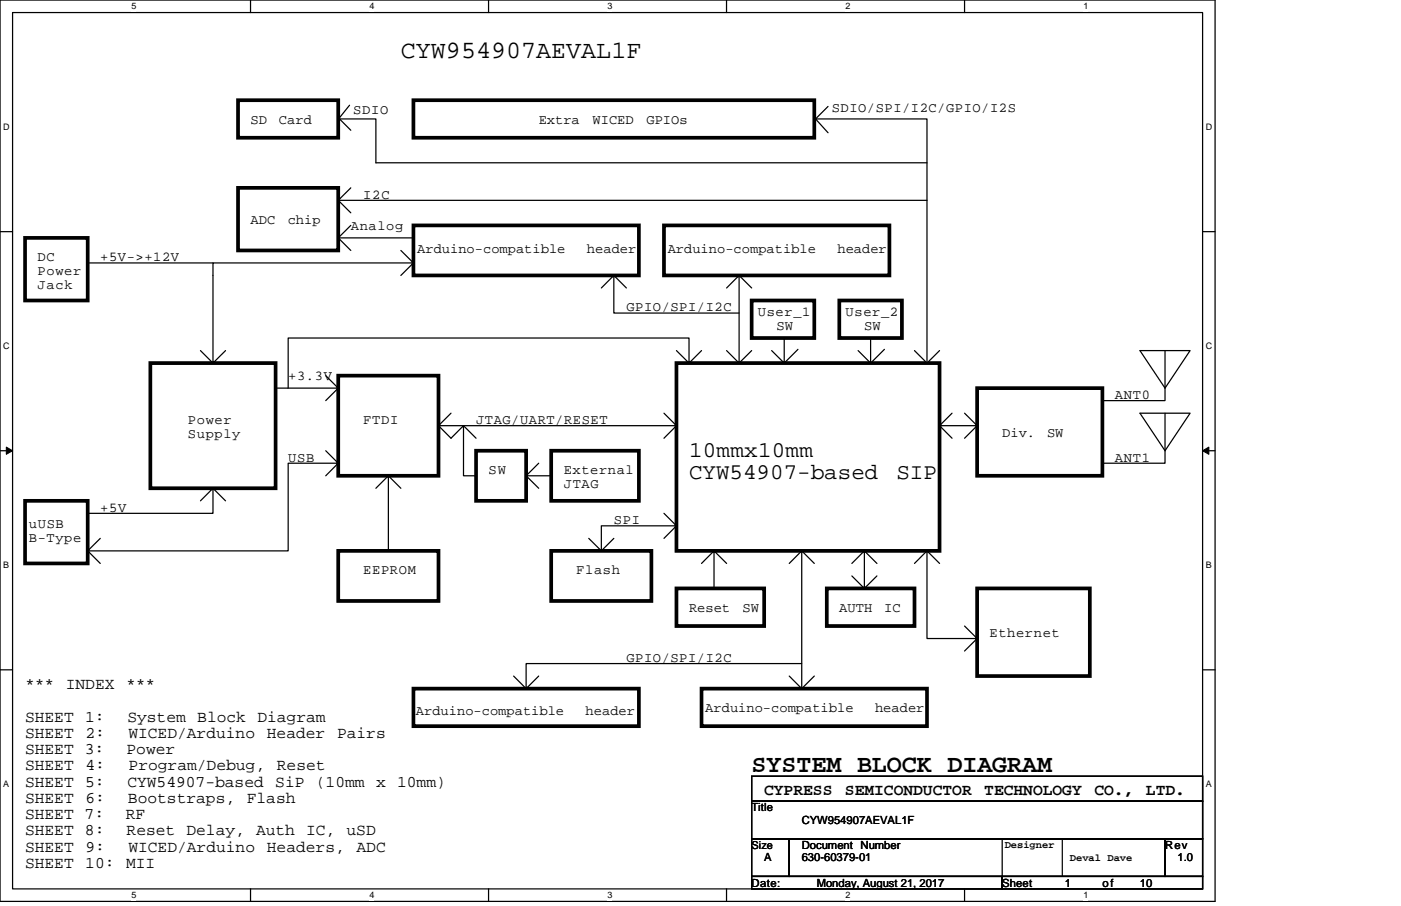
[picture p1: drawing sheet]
<svg xmlns="http://www.w3.org/2000/svg" width="432mm" height="279mm" viewBox="0 0 432 279" stroke-linecap="round" stroke-linejoin="round" font-family="sans-serif">
<path d="M0 0h374.5v278h-374.5zM3.9 3.9h366.7v270.2h-366.7z" fill="none" stroke="#000" stroke-width=".38"/>
<g fill="#fff">
<path d="M40.5 .4h1.6v3.1h-1.6z"/>
<path d="M40.5 274.5h1.6v3.1h-1.6z"/>
</g>
<path d="M77.2 0v3.9M77.2 274.1v3.9" fill="none" stroke="#000" stroke-width=".38"/>
<g fill="#fff">
<path d="M113.9 .4h1.5v3.1h-1.5z"/>
<path d="M113.9 274.5h1.5v3.1h-1.5z"/>
</g>
<path d="M150.6 0v3.9M150.6 274.1v3.9" fill="none" stroke="#000" stroke-width=".38"/>
<g fill="#fff">
<path d="M187.2 .4h1.6v3.1h-1.6z"/>
<path d="M187.2 274.5h1.6v3.1h-1.6z"/>
</g>
<path d="M223.9 0v3.9M223.9 274.1v3.9" fill="none" stroke="#000" stroke-width=".38"/>
<g fill="#fff">
<path d="M260.6 .4h1.5v3.1h-1.5z"/>
<path d="M260.6 274.5h1.5v3.1h-1.5z"/>
</g>
<path d="M297.3 0v3.9M297.3 274.1v3.9" fill="none" stroke="#000" stroke-width=".38"/>
<g fill="#fff">
<path d="M333.9 .4h1.6v3.1h-1.6z"/>
<path d="M333.9 274.5h1.6v3.1h-1.6z"/>
<path d="M1 37.7h2v3h-2z"/>
<path d="M371.6 37.7h2v3h-2z"/>
<path d="M1 105.2h2v3.1h-2z"/>
<path d="M371.6 105.2h2v3.1h-2z"/>
</g>
<path d="M0 71.4h3.9M370.6 71.4h3.9" fill="none" stroke="#000" stroke-width=".38"/>
<g fill="#fff">
<path d="M1 172.8h1.8v3.1h-1.8z"/>
<path d="M371.6 172.8h1.9v3.1h-1.9z"/>
</g>
<path d="M0 139h3.9M370.6 139h3.9" fill="none" stroke="#000" stroke-width=".38"/>
<path d="M1.9 137.9l2 1.1-2 1.1zM370.6 139l2-1.1v2.2z" fill="#000" stroke="#000" stroke-width=".31"/>
<g fill="#fff">
<path d="M1 240.3h1.8v3.1h-1.8z"/>
<path d="M371.6 240.3h1.9v3.1h-1.9z"/>
</g>
<g fill="none" stroke="#000" stroke-width=".38">
<path d="M107.7 32.4l-3.1 3.9M251 36.7h34.7v74.5M255.2 32.8l-3.8 3.9 3.8 4.2M108.1 57.9l-3.9 3.9M108.1 40.2l-3.5-3.5h11.2v13.5h169.9M104.2 61.8l3.9 3.8M104.2 73.4h23.2M104.2 73.4l3.9 3.8M104.2 61.8h181.5M108.1 69.5l-3.9 3.9M123.5 77.2l3.9 3.9M27 81.1h38.6"/>
<path d="M127.4 81.1h-61.8v30.9l3.9-3.9M127.4 81.1l-3.9 3.8M189.2 84.9v11.6h38.6M189.2 84.9l-3.9 3.9M189.2 84.9l3.9 3.9M223.9 88.8l3.9-3.9v27.1M227.8 84.9l3.9 3.9M61.8 108.1l3.8 3.9M100.4 115.8l3.8 3.9h-19.3M104.2 119.7l-3.8 3.8M208.5 108.1l3.9 3.9M216.2 108.1l-3.8 3.9v-7.8h-123.6v15.5"/>
<path d="M223.9 108.1l3.9 3.9M231.7 108.1l-3.9 3.9M241.7 104.2v7.8l-3.9-3.9M245.9 107.7l-3.8 3.9M268.3 104.2v7.8l-3.8-3.9M272.6 107.7l-3.9 3.9M281.9 108.1l3.8 3.9 3.9-3.9M351.3 108.1h15.5l-7.7 11.6zM359.1 108.1v15.4h-19.3M100.4 139l3.8 3.9h-15.4v27h-61.8M135.1 131.3h73.4M135.1 131.3l3.9 3.8 3.9-3.8v15.4h3.8"/>
<path d="M139 127.4l-3.9 3.9M142.9 131.3l3.8 3.8M204.6 127.4l3.9 3.9M208.5 131.3l-3.9 3.8M289.6 131.3h11.6M289.6 131.3l3.8 3.8M293.4 127.4l-3.8 3.9M297.3 127.4l3.9 3.9-3.9 3.8M351.3 127.4h15.5l-7.7 11.6zM359.1 127.4v15.5h-19.3M61.8 154.5l3.8-3.9v7.7h-38.6M65.6 150.6l3.9 3.9"/>
<path d="M104.2 142.9l-3.8 3.8M119.7 146.7l-3.9 3.9M119.7 146.7l3.8 3.9M119.7 146.7v23.2M162.2 146.7h7.7M162.2 146.7l3.8 3.9M166 142.9l-3.8 3.8M204.6 158.3l3.9 3.9h-23.2v7.7M27 169.9l3.9 3.9M30.9 166l-3.9 3.9M181.5 166l3.8 3.9M189.2 166l-3.9 3.9"/>
<path d="M208.5 162.2l-3.9 3.8M216.2 173.8l3.9-3.9v11.6M220.1 169.9l3.8 3.9M247.1 169.9v42.5M247.1 169.9l-3.9 3.9M247.1 169.9l3.9 3.9M262.6 177.6l3.8 3.9M262.6 173.8l3.8-3.9v11.6M266.4 169.9l3.9 3.9M270.3 177.6l-3.9 3.9M285.7 169.9v27h15.5l-3.9-3.8M285.7 169.9l-3.8 3.9"/>
<path d="M285.7 169.9l3.9 3.9M301.2 196.9l-3.9 3.9M0 206.6h3.9M158.3 208.5l3.9 3.9M243.2 208.5l3.9 3.9M247.1 204.6h-84.9v7.8l3.8-3.9M251 208.5l-3.9 3.9M370.6 206.6h3.9M231.7 239.4h138.9v7.7h-138.9zM231.7 258.7h11.5v11.6h-11.5zM231.7 247.1h138.9v11.6h-138.9zM243.2 258.7h115.9v11.6h-115.9z"/>
<path d="M308.9 258.7v11.6M327.4 258.7v11.6M359.1 258.7h11.5v11.6h-11.5zM231.7 270.3h77.2v3.8h-77.2zM308.9 270.3h61.7v3.8h-61.7z"/>
</g>
<g fill="none" stroke="#000" stroke-width="1.1">
<path d="M73.4 30.9h30.8v11.6h-30.8zM127.4 30.9h123.6v11.6h-123.6zM73.4 57.9h30.8v19.3h-30.8zM7.7 73.4h19.3v19.3h-19.3zM127.4 69.5h69.5v15.4h-69.5zM204.6 69.5h69.5v15.4h-69.5zM231.7 92.7h19.3v11.5h-19.3zM258.7 92.7h19.3v11.5h-19.3zM46.3 112h38.6v38.6h-38.6zM104.2 115.8h30.9v30.9h-30.9zM208.5 112h81.1v57.9h-81.1zM301.2 119.7h38.6v27h-38.6z"/>
<path d="M146.7 139h15.5v15.5h-15.5zM169.9 139h27v15.5h-27zM7.7 154.5h19.3v19.3h-19.3zM104.2 169.9h30.9v15.4h-30.9zM169.9 169.9h30.9v15.4h-30.9zM208.5 181.5h27v11.6h-27zM254.8 181.5h27.1v11.6h-27.1zM301.2 181.5h34.7v27h-34.7zM127.4 212.4h69.5v11.5h-69.5zM216.2 212.4h69.5v11.5h-69.5z"/>
</g>
<g font-size="7.7">
<text x="123.5" y="18">CYW954907AEVAL1F</text>
<text x="231.7" y="238.1">SYSTEM BLOCK DIAGRAM</text>
</g>
<g font-size="6.9">
<text x="212.4" y="140.9">10mmx10mm</text>
<text x="212.4" y="147.9">CYW54907-based</text>
<text x="276.3" y="147.9">SIP</text>
</g>
<g font-size="5">
<text x="7.7" y="212.5">***</text>
<text x="20.3" y="212.5">INDEX</text>
<text x="38.8" y="212.5">***</text>
<text x="7.7" y="222.5">SHEET 1:</text>
<text x="7.7" y="227.5">SHEET</text>
<text x="26.4" y="227.5">2:</text>
<text x="39.3" y="222.5">System Block Diagram</text>
<text x="39.6" y="227.5">WICED/Arduino</text>
<text x="82.2" y="227.5">Header</text>
<text x="103.9" y="227.5">Pairs</text>
<text x="7.7" y="232.6">SHEET 3:</text>
<text x="39" y="232.6">Power</text>
<text x="7.7" y="237.6">SHEET</text>
<text x="26.4" y="237.6">4:</text>
<text x="39.6" y="237.6">Program/Debug,</text>
<text x="85.3" y="237.6">Reset</text>
<text x="7.7" y="242.6">SHEET 5:</text>
<text x="39.3" y="242.6">CYW54907-based SiP (10mm x 10mm)</text>
<text x="235.5" y="245.2">CYPRESS</text>
<text x="260.4" y="245.2">SEMICONDUCTOR</text>
<text x="303.4" y="245.2">TECHNOLOGY</text>
<text x="337.3" y="245.2">CO.,</text>
<text x="353.2" y="245.2">LTD.</text>
<text x="7.7" y="247.6">SHEET</text>
<text x="26.3" y="247.6">6:</text>
<text x="39.4" y="247.6">Bootstraps,</text>
<text x="76.1" y="247.6">Flash</text>
<text x="7.7" y="252.6">SHEET 7:</text>
<text x="7.7" y="257.6">SHEET 8:</text>
<text x="38.8" y="252.6">RF</text>
<text x="39" y="257.6">Reset Delay, Auth IC, uSD</text>
<text x="7.7" y="262.7">SHEET</text>
<text x="26.4" y="262.7">9:</text>
<text x="39.6" y="262.7">WICED/Arduino</text>
<text x="82.2" y="262.7">Headers,</text>
<text x="109.9" y="262.7">ADC</text>
<text x="7.7" y="267.7">SHEET</text>
<text x="26.3" y="267.7">10:</text>
<text x="38.8" y="267.7">MII</text>
</g>
<g font-size="4.2">
<text x="108.9" y="35.1">SDIO</text>
<text x="256.4" y="34.7">SDIO/SPI/I2C/GPIO/I2S</text>
<text x="77.2" y="38.1">SD</text>
<text x="86" y="38.1">Card</text>
<text x="166" y="38.1">Extra</text>
<text x="182.6" y="38.1">WICED</text>
<text x="199.3" y="38.1">GPIOs</text>
<text x="112" y="61.3">I2C</text>
<text x="77.2" y="69">ADC</text>
<text x="88.7" y="69">chip</text>
<text x="108.1" y="71">Analog</text>
<text x="128.6" y="77.9">Arduino-compatible</text>
<text x="180.9" y="77.9">header</text>
<text x="205.8" y="77.9">Arduino-compatible</text>
<text x="258.1" y="77.9">header</text>
<text x="11.6" y="80.6">DC</text>
<text x="30.9" y="80.6">+5V-&gt;+12V</text>
<text x="11.6" y="84.9">Power</text>
<text x="11.6" y="89.1">Jack</text>
<text x="193.1" y="96.1">GPIO/SPI/I2C</text>
<text x="233.6" y="97.6">User_1</text>
<text x="239.3" y="101.8">SW</text>
<text x="260.6" y="97.6">User_2</text>
<text x="266.3" y="101.8">SW</text>
<text x="88.8" y="117.3">+3.3V</text>
<text x="343.6" y="123.1">ANT0</text>
<text x="57.9" y="130.8">Power</text>
<text x="112" y="130.8">FTDI</text>
<text x="146.7" y="130.8">JTAG/UART/RESET</text>
<text x="57.9" y="135">Supply</text>
<text x="308.9" y="134.7">Div.</text>
<text x="322.7" y="134.7">SW</text>
<text x="88.8" y="142.4">USB</text>
<text x="343.6" y="142.4">ANT1</text>
<text x="150.6" y="146.2">SW</text>
<text x="173.8" y="146.2">External</text>
<text x="173.8" y="150.5">JTAG</text>
<text x="30.9" y="157.8">+5V</text>
<text x="189.2" y="161.7">SPI</text>
<text x="8.9" y="162.9">uUSB</text>
<text x="8.9" y="167.1">B-Type</text>
<text x="112" y="177.1">EEPROM</text>
<text x="177.6" y="177.1">Flash</text>
<text x="212.4" y="188.7">Reset</text>
<text x="228.9" y="188.7">SW</text>
<text x="258.7" y="188.7">AUTH</text>
<text x="272.5" y="188.7">IC</text>
<text x="305" y="196.4">Ethernet</text>
<text x="193.1" y="204.2">GPIO/SPI/I2C</text>
<text x="128.2" y="220.4">Arduino-compatible</text>
<text x="180.5" y="220.4">header</text>
<text x="217.4" y="219.6">Arduino-compatible</text>
<text x="269.7" y="219.6">header</text>
</g>
<g font-size="3.5">
<text x="231.7" y="250.2">Title</text>
<text x="247.1" y="254.1">CYW954907AEVAL1F</text>
<text x="247.1" y="261.8">Document Number</text>
<text x="359.1" y="261.8">Rev</text>
<text x="235.5" y="265.7">A</text>
<text x="247.1" y="265.7">630-60379-01</text>
<text x="362.9" y="265.7">1.0</text>
<text x="231.7" y="273.4">Date:</text>
<text x="251.7" y="273.4">Monday, August 21, 2017</text>
<text x="308.9" y="273.4">Sheet</text>
<text x="328.2" y="273.4">1</text>
<text x="339.8" y="273.4">of</text>
<text x="351.3" y="273.4">10</text>
</g>
<text font-size="3.4" x="231.7" y="261.7">Size</text>
<g font-size="3.2">
<text x="309.6" y="261.4">Designer</text>
<text x="329.7" y="265.6">Deval Dave</text>
</g>
<g font-size="2.8">
<text x="40.5" y="2.9">5</text>
<text x="113.9" y="2.9">4</text>
<text x="187.2" y="2.9">3</text>
<text x="260.6" y="2.9">2</text>
<text x="333.9" y="2.9">1</text>
<text x="1" y="40.1">D</text>
<text x="371.6" y="40.1">D</text>
<text x="1" y="107.7">C</text>
<text x="371.6" y="107.7">C</text>
<text x="1" y="175.3">B</text>
<text x="371.6" y="175.3">B</text>
<text x="1" y="242.8">A</text>
<text x="371.6" y="242.8">A</text>
<text x="40.5" y="277">5</text>
<text x="113.9" y="277">4</text>
<text x="187.2" y="277">3</text>
<text x="260.6" y="277">2</text>
<text x="333.9" y="277">1</text>
</g>
</svg>
